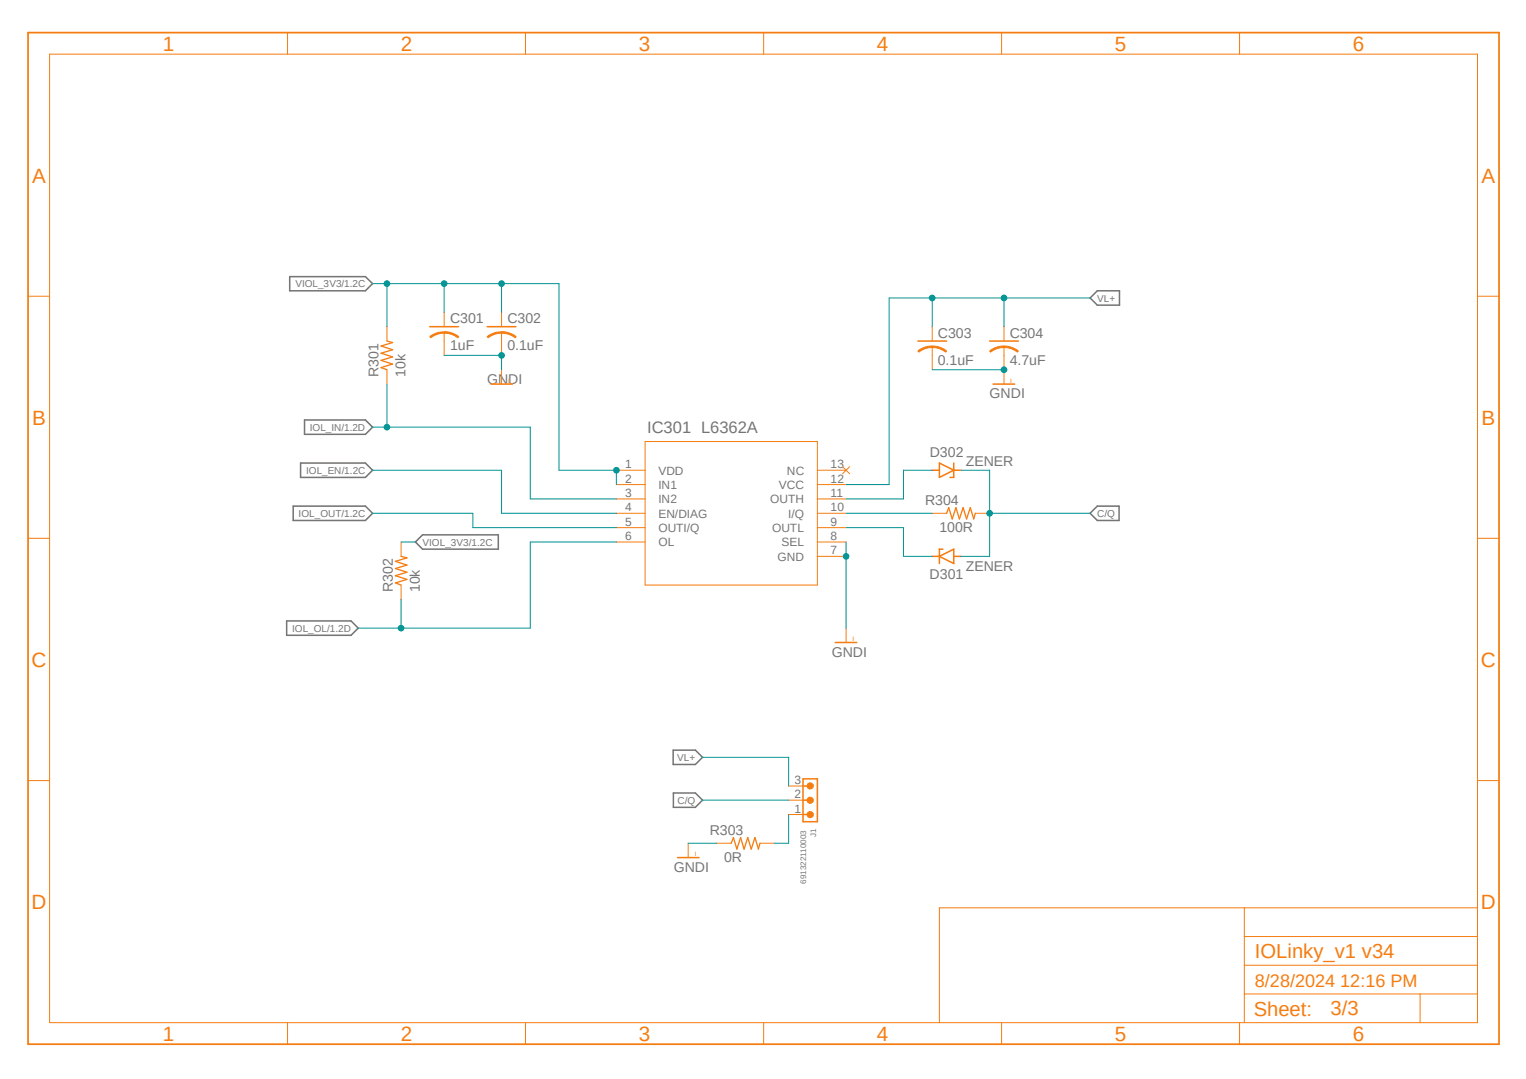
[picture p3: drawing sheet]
<svg xmlns="http://www.w3.org/2000/svg" width="297mm" height="210mm" viewBox="0 0 297 210" stroke-linecap="round" stroke-linejoin="round" font-family="sans-serif">
<path d="M4.9 6l287.2 197.9M292.1 6l-287.2 197.9" fill="none" stroke="#fff" stroke-width=".19"/>
<path d="M56.4 53.8h14.7l1.4 1.4-1.4 1.4h-14.7zM212.2 58l1.4-1.4h4.3v2.8h-4.3zM57.1 98.5h14l1.4 1.4-1.4 1.4h-14zM58.5 90.1h12.6l1.4 1.4-1.4 1.4h-12.6zM59.3 81.7h11.8l1.4 1.4-1.4 1.4h-11.8zM212.2 99.9l1.4-1.4h4.2v2.8h-4.2zM80.9 105.5l1.4-1.4h14.7v2.8h-14.7zM55.8 120.9h12.5l1.4 1.4-1.4 1.4h-12.5zM131 146h4.3l1.4 1.4-1.4 1.4h-4.3zM131.1 154.3h4.2l1.4 1.4-1.4 1.4h-4.2z" fill="none" stroke="#757575" stroke-width=".3"/>
<g fill="none" stroke="#f57c10" stroke-width=".19">
<path d="M9.7 10.5h277.9v188.6h-277.9zM56 6.3v4.2M102.3 6.3v4.2M148.6 6.3v4.2M194.9 6.3v4.2M241.3 6.3v4.2M5.5 57.7h4.2M287.6 57.7h4.2M97.6 64.7v1.7M120 91.5h5.6M120 94.3h5.6M120 97.1h5.6"/>
<path d="M120 99.9h5.6M125.6 85.9h33.5v28h-33.5zM159.1 91.5h5.6M159.1 94.3h5.6M159.1 97.1h5.6M159.1 99.9h5.6M164 90.8l1.4 1.4M165.4 90.8l-1.4 1.4M5.5 104.8h4.2M120 102.7h5.6M120 105.5h5.6M159.1 102.7h5.6"/>
<path d="M159.1 105.5h5.6M159.1 108.3h5.6M287.6 104.8h4.2M164.7 122.3v2.8M5.5 151.9h4.2M287.6 151.9h4.2M242.2 176.7v22.4M287.6 176.7h-104.8v22.4M56 199.1v4.1M102.3 199.1v4.1M148.6 199.1v4.1M194.9 199.1v4.1"/>
<path d="M241.3 199.1v4.1M242.2 193.5h45.4M242.2 187.9h45.4M242.2 182.3h45.4M276.4 193.5v5.6"/>
</g>
<path d="M5.5 6.3h286.3v196.9h-286.3z" fill="none" stroke="#f57c10" stroke-width=".34"/>
<path d="M94.8 63.6h5.6M162.6 125.1h4.2" fill="none" stroke="#f57c10" stroke-width=".3"/>
<path d="M97.6 64.6a4.3 4.3 0 0 1 2.9 .9l-.2 .2a4.2 4.2 0 0 0-2.7-.8z" fill-rule="evenodd" fill="#f57c10"/>
<path d="M97.6 64.6a4.3 4.3 0 0 1 2.9 .9l-.2 .2a4.2 4.2 0 0 0-2.7-.8z" fill="none" stroke="#f57c10" stroke-width=".19"/>
<path d="M94.8 65.5a4.1 4.1 0 0 1 2.8-.9v.3a4.2 4.2 0 0 0-2.6 .8z" fill-rule="evenodd" fill="#f57c10"/>
<path d="M86.4 64.7v1.7M94.8 65.5a4.1 4.1 0 0 1 2.8-.9v.3a4.2 4.2 0 0 0-2.6 .8zM97.6 60.8v2.8M97.6 66.4v2.8" fill="none" stroke="#f57c10" stroke-width=".19"/>
<path d="M83.7 63.6h5.5" fill="none" stroke="#f57c10" stroke-width=".3"/>
<path d="M86.4 64.6a4.3 4.3 0 0 1 2.9 .9l-.2 .2a4 4 0 0 0-2.7-.8z" fill-rule="evenodd" fill="#f57c10"/>
<path d="M86.4 64.6a4.3 4.3 0 0 1 2.9 .9l-.2 .2a4 4 0 0 0-2.7-.8z" fill="none" stroke="#f57c10" stroke-width=".19"/>
<path d="M83.7 65.5a4.1 4.1 0 0 1 2.7-.9v.3a4.2 4.2 0 0 0-2.6 .8z" fill-rule="evenodd" fill="#f57c10"/>
<path d="M83.7 65.5a4.1 4.1 0 0 1 2.7-.9v.3a4.2 4.2 0 0 0-2.6 .8zM86.4 60.8v2.8M86.4 66.4v2.8M181.4 67.5v1.7" fill="none" stroke="#f57c10" stroke-width=".19"/>
<path d="M178.6 66.4h5.6" fill="none" stroke="#f57c10" stroke-width=".3"/>
<path d="M181.4 67.4a4.2 4.2 0 0 1 2.8 .9l-.1 .2a4 4 0 0 0-2.7-.9z" fill-rule="evenodd" fill="#f57c10"/>
<path d="M181.4 67.4a4.2 4.2 0 0 1 2.8 .9l-.1 .2a4 4 0 0 0-2.7-.9z" fill="none" stroke="#f57c10" stroke-width=".19"/>
<path d="M178.6 68.3a4.1 4.1 0 0 1 2.8-.9v.2a4 4 0 0 0-2.6 .9z" fill-rule="evenodd" fill="#f57c10"/>
<path d="M178.6 68.3a4.1 4.1 0 0 1 2.8-.9v.2a4 4 0 0 0-2.6 .9zM181.4 63.6v2.8M181.4 69.2v2.8M195.4 67.5v1.7" fill="none" stroke="#f57c10" stroke-width=".19"/>
<path d="M192.6 66.4h5.6" fill="none" stroke="#f57c10" stroke-width=".3"/>
<path d="M195.4 67.4a4.3 4.3 0 0 1 2.8 .9l-.2 .2a4 4 0 0 0-2.6-.9z" fill-rule="evenodd" fill="#f57c10"/>
<path d="M195.4 67.4a4.3 4.3 0 0 1 2.8 .9l-.2 .2a4 4 0 0 0-2.6-.9z" fill="none" stroke="#f57c10" stroke-width=".19"/>
<path d="M192.6 68.3a4.1 4.1 0 0 1 2.8-.9v.2a4 4 0 0 0-2.6 .9z" fill-rule="evenodd" fill="#f57c10"/>
<g fill="none" stroke="#f57c10" stroke-width=".19">
<path d="M75.3 63.6v2.8M75.3 72v2.8M97.6 72v2.8M192.6 68.3a4.1 4.1 0 0 1 2.8-.9v.2a4 4 0 0 0-2.6 .9zM195.4 63.6v2.8M195.4 69.2v5.6M181.4 99.9h2.8M189.8 99.9h2.8M78.1 105.5v2.8M78.1 113.9v2.8M153.5 158.5h2.8M153.5 155.7h2.8"/>
<path d="M153.5 153h2.8"/>
</g>
<g fill="none" stroke="#f57c10" stroke-width=".3">
<path d="M95.5 74.8h4.2M193.3 74.8h4.2M181.4 91.5h1.4M182.8 90.1l2.8 1.4-2.8 1.4zM185.6 90.1v2.8h-.7M185.6 91.5h1.4M181.4 108.3h1.4M182.8 108.3l2.8-1.4v2.8zM183.5 106.9h-.7v2.8M185.6 108.3h1.4M156.3 151.6h2.8v8.3h-2.8zM156.3 158.5h1.4"/>
<path d="M156.3 155.7h1.4M156.3 153h1.4"/>
</g>
<path d="M75.3 66.4l1.1 .3-2.2 .7 2.2 .7-2.2 .6 2.2 .8-2.2 .6 2.2 .8-2.2 .6 1.1 .5M184.2 99.9l.5-1.1 .6 2.2 .8-2.2 .6 2.2 .8-2.2 .6 2.2 .7-2.2 .7 2.2 .3-1.1M78.1 108.3l1.1 .3-2.2 .7 2.2 .7-2.2 .7 2.2 .7-2.2 .7 2.2 .7-2.2 .7 1.1 .4" fill="none" stroke="#f57c10" stroke-width=".25"/>
<circle cx="157.7" cy="158.6" r=".62" fill="#f57c10"/>
<circle cx="157.7" cy="158.6" r=".62" fill="none" stroke="#f57c10" stroke-width=".19"/>
<circle cx="157.7" cy="155.8" r=".62" fill="#f57c10"/>
<circle cx="157.7" cy="155.8" r=".62" fill="none" stroke="#f57c10" stroke-width=".19"/>
<circle cx="157.7" cy="153" r=".62" fill="#f57c10"/>
<g fill="none" stroke="#f57c10" stroke-width=".19">
<path d="M133.9 164.1v2.8M139.5 164.1h2.8M147.9 164.1h2.8"/>
<circle cx="157.7" cy="153" r=".62"/>
</g>
<path d="M142.3 164.1l.4-1.1 .7 2.3 .7-2.3 .7 2.3 .7-2.3 .7 2.3 .7-2.3 .7 2.3 .3-1.2" fill="none" stroke="#f57c10" stroke-width=".25"/>
<path d="M131.9 166.9h4.2" fill="none" stroke="#f57c10" stroke-width=".3"/>
<path d="M164.7 105.5v16.8" fill="none" stroke="#009292" stroke-width=".19"/>
<circle cx="164.7" cy="108.3" r=".55" fill="#009292"/>
<g fill="none" stroke="#009292" stroke-width=".19">
<path d="M86.4 69.2h11.2v2.8"/>
<circle cx="164.7" cy="108.3" r=".55"/>
</g>
<circle cx="97.6" cy="69.2" r=".55" fill="#009292"/>
<g fill="none" stroke="#009292" stroke-width=".19">
<path d="M181.4 72h14"/>
<circle cx="97.6" cy="69.2" r=".55"/>
</g>
<circle cx="195.4" cy="72" r=".55" fill="#009292"/>
<g fill="none" stroke="#009292" stroke-width=".19">
<path d="M72.5 55.2h36.3v36.3h11.2v2.8M86.4 55.2v5.6M97.6 55.2v5.6M133.9 164.1h5.6"/>
<circle cx="195.4" cy="72" r=".55"/>
</g>
<circle cx="120" cy="91.5" r=".55" fill="#009292"/>
<circle cx="120" cy="91.5" r=".55" fill="none" stroke="#009292" stroke-width=".19"/>
<circle cx="97.6" cy="55.2" r=".55" fill="#009292"/>
<circle cx="97.6" cy="55.2" r=".55" fill="none" stroke="#009292" stroke-width=".19"/>
<circle cx="86.4" cy="55.2" r=".55" fill="#009292"/>
<circle cx="86.4" cy="55.2" r=".55" fill="none" stroke="#009292" stroke-width=".19"/>
<circle cx="75.3" cy="55.2" r=".55" fill="#009292"/>
<g fill="none" stroke="#009292" stroke-width=".19">
<path d="M75.3 55.2v8.4M75.3 74.8v8.3M72.5 83.1h30.7v14h16.8M78.1 105.5h2.8"/>
<circle cx="75.3" cy="55.2" r=".55"/>
</g>
<circle cx="75.3" cy="83.1" r=".55" fill="#009292"/>
<g fill="none" stroke="#009292" stroke-width=".19">
<path d="M72.5 99.9h19.5v2.8h28M72.5 91.5h25.1v8.4h22.4M78.1 116.7v5.6M120 105.5h-16.8v16.8h-33.5"/>
<circle cx="75.3" cy="83.1" r=".55"/>
</g>
<circle cx="78.1" cy="122.3" r=".55" fill="#009292"/>
<g fill="none" stroke="#009292" stroke-width=".19">
<path d="M181.4 58v5.6M195.4 58v5.6M212.2 58h-39.1v36.3h-8.4"/>
<circle cx="78.1" cy="122.3" r=".55"/>
</g>
<circle cx="181.4" cy="58" r=".55" fill="#009292"/>
<circle cx="181.4" cy="58" r=".55" fill="none" stroke="#009292" stroke-width=".19"/>
<circle cx="195.4" cy="58" r=".55" fill="#009292"/>
<g fill="none" stroke="#009292" stroke-width=".19">
<path d="M164.7 99.9h16.7M136.7 147.4h16.8v5.6"/>
<circle cx="195.4" cy="58" r=".55"/>
</g>
<circle cx="192.6" cy="99.9" r=".55" fill="#009292"/>
<g fill="none" stroke="#009292" stroke-width=".19">
<path d="M181.4 91.5h-5.5v5.6h-11.2M187 91.5h5.6v16.8h-5.6M192.6 99.9h19.6M164.7 102.7h11.2v5.6h5.5M136.7 155.7h16.8M153.5 158.5v5.6h-2.8"/>
<circle cx="192.6" cy="99.9" r=".55"/>
</g>
<g font-size="4" fill="#f57c10">
<text x="31.7" y="9.9">1</text>
<text x="78" y="9.9">2</text>
<text x="124.3" y="9.9">3</text>
<text x="170.7" y="9.9">4</text>
<text x="217" y="9.9">5</text>
<text x="263.3" y="9.9">6</text>
<text x="6.3" y="35.6">A</text>
<text x="288.4" y="35.6">A</text>
<text x="6.3" y="82.7">B</text>
<text x="288.4" y="82.7">B</text>
<text x="6.1" y="129.8">C</text>
<text x="288.3" y="129.8">C</text>
<text x="6.1" y="176.9">D</text>
<text x="288.3" y="176.9">D</text>
<text x="31.7" y="202.6">1</text>
<text x="78" y="202.6">2</text>
<text x="124.3" y="202.6">3</text>
<text x="170.7" y="202.6">4</text>
<text x="217" y="202.6">5</text>
<text x="263.3" y="202.6">6</text>
</g>
<g font-size="3.9" fill="#f57c10">
<text x="244.3" y="186.5">IOLinky_v1 v34</text>
<text x="244" y="197.8">Sheet:</text>
<text x="259" y="197.7">3/3</text>
</g>
<text font-size="3.5" fill="#f57c10" x="244.3" y="192.1">8/28/2024 12:16 PM</text>
<text font-size="3.2" fill="#757575" x="125.9" y="84.3">IC301 L6362A</text>
<g font-size="2.8" fill="#757575">
<text x="87.6" y="62.9">C301</text>
<text x="98.8" y="62.9">C302</text>
<text x="182.5" y="65.7">C303</text>
<text x="196.5" y="65.7">C304</text>
<text x="87.6" y="68.2">1uF</text>
<text x="98.8" y="68.2">0.1uF</text>
<text x="182.5" y="71">0.1uF</text>
<text x="196.5" y="71">4.7uF</text>
<text x="73.7" y="73.4" transform="rotate(-90 73.7 73.4)">R301</text>
<text x="78.9" y="73.4" transform="rotate(-90 78.9 73.4)">10k</text>
<text x="94.8" y="74.8">GNDI</text>
<text x="192.6" y="77.6">GNDI</text>
<text x="181" y="89">D302</text>
<text x="188" y="90.7">ZENER</text>
<text x="180" y="98.3">R304</text>
<text x="182.8" y="103.5">100R</text>
<text x="180.9" y="112.7">D301</text>
<text x="188" y="111.1">ZENER</text>
<text x="76.5" y="115.3" transform="rotate(-90 76.5 115.3)">R302</text>
<text x="81.7" y="115.3" transform="rotate(-90 81.7 115.3)">10k</text>
<text x="161.9" y="127.8">GNDI</text>
<text x="138.1" y="162.5">R303</text>
<text x="140.9" y="167.8">0R</text>
<text x="131.1" y="169.7">GNDI</text>
</g>
<g font-size="2.3" fill="#757575">
<text x="121.7" y="91.1">1</text>
<text x="121.7" y="93.9">2</text>
<text x="128.1" y="92.4">VDD</text>
<text x="128.1" y="95.2">IN1</text>
<text x="151.6" y="95.2">VCC</text>
<text x="153.2" y="92.4">NC</text>
<text x="161.7" y="93.9">12</text>
<text x="161.7" y="91.1">13</text>
<text x="121.7" y="96.7">3</text>
<text x="121.7" y="99.5">4</text>
<text x="128.1" y="98">IN2</text>
<text x="128.1" y="100.8">EN/DIAG</text>
<text x="149.9" y="98">OUTH</text>
<text x="153.4" y="100.8">I/Q</text>
<text x="161.7" y="99.5">10</text>
<text x="161.7" y="96.7">11</text>
<text x="121.7" y="102.3">5</text>
<text x="121.7" y="105.1">6</text>
<text x="128.1" y="103.5">OUTI/Q</text>
<text x="128.1" y="106.3">OL</text>
<text x="150.3" y="103.5">OUTL</text>
<text x="152.1" y="106.3">SEL</text>
<text x="161.7" y="107.9">7</text>
<text x="161.7" y="105.1">8</text>
<text x="161.7" y="102.3">9</text>
<text x="151.3" y="109.1">GND</text>
<text x="154.6" y="155.4">2</text>
<text x="154.6" y="152.6">3</text>
<text x="154.6" y="158.2">1</text>
</g>
<g font-size="1.9" fill="#757575">
<text x="57.5" y="55.9">VIOL_3V3/1.2C</text>
<text x="213.6" y="58.7">VL+</text>
<text x="60.3" y="83.9">IOL_IN/1.2D</text>
<text x="59.6" y="92.2">IOL_EN/1.2C</text>
<text x="58.1" y="100.6">IOL_OUT/1.2C</text>
<text x="213.6" y="100.6">C/Q</text>
<text x="82.3" y="106.2">VIOL_3V3/1.2C</text>
<text x="56.9" y="122.9">IOL_OL/1.2D</text>
<text x="131.8" y="148.1">VL+</text>
<text x="131.9" y="156.5">C/Q</text>
</g>
<g font-size="1.6" fill="#757575">
<text x="158.9" y="162.9" transform="rotate(-90 158.9 162.9)">J1</text>
<text x="156.9" y="172" transform="rotate(-90 156.9 172)">691322110003</text>
</g>
<g font-size="1.2" fill="#f57c10">
<text x="98.9" y="74.5">I</text>
<text x="196.6" y="74.5">I</text>
<text x="165.9" y="124.8">I</text>
<text x="135.2" y="166.7">I</text>
</g>
</svg>
